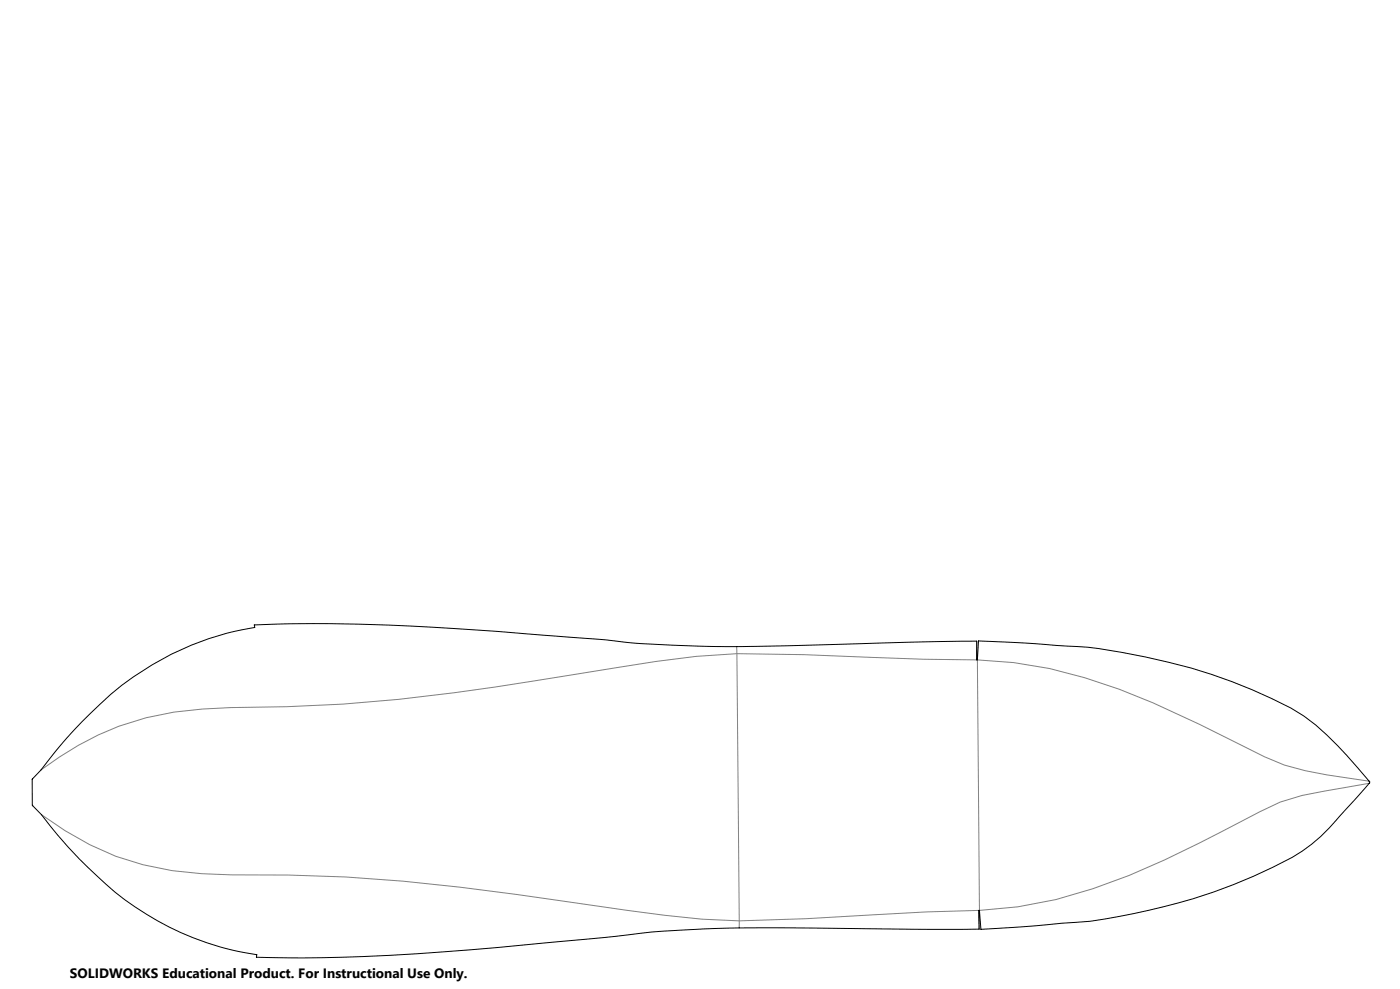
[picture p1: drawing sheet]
<svg xmlns="http://www.w3.org/2000/svg" width="841mm" height="594mm" viewBox="0 0 841 594" stroke-linecap="round" stroke-linejoin="round" font-family="sans-serif">
<path d="M443 388v5M443 393l1 160M443 393a784 784 0 0 0-97 12 1290 1290 0 0 1-174 19l-33 1a192 192 0 0 0-80 16l-12 7-22 14M587 385v11h-32l-72-3h-40M822 469a327 327 0 0 1-51-10l-12-5a948 948 0 0 0-87-40 257 257 0 0 0-85-18l1 151a261 261 0 0 0 90-21 959 959 0 0 0 79-38l12-6 13-4 41-8M25 489a168 168 0 0 0 96 36h18a1129 1129 0 0 1 193 15l23 4a722 722 0 0 0 89 9M444 553v4M444 553l40-1 72-4 32-1v11" fill="none" stroke="#808080" stroke-width=".6"/>
<path d="M49 434a178 178 0 0 1 104-57v-2a1395 1395 0 0 1 179 7l53 5 46 1h43l113-3v11l1-11 34 2a389 389 0 0 1 80 11 294 294 0 0 1 81 32 228 228 0 0 1 37 36l3 3v1l-14 16a157 157 0 0 1-27 25 344 344 0 0 1-136 43l-57 4-1-11v11l-135-1a757 757 0 0 0-99 7l-18 2a1387 1387 0 0 1-176 9h-6v-2a177 177 0 0 1-101-52 272 272 0 0 1-28-32l-6-5v-16l6-6 13-16z" fill="none" stroke="#000" stroke-width=".6"/>
<text font-size="8.2" x="42" y="587">SOLIDWORKS Educational Product. For Instructional Use Only.</text>
</svg>
